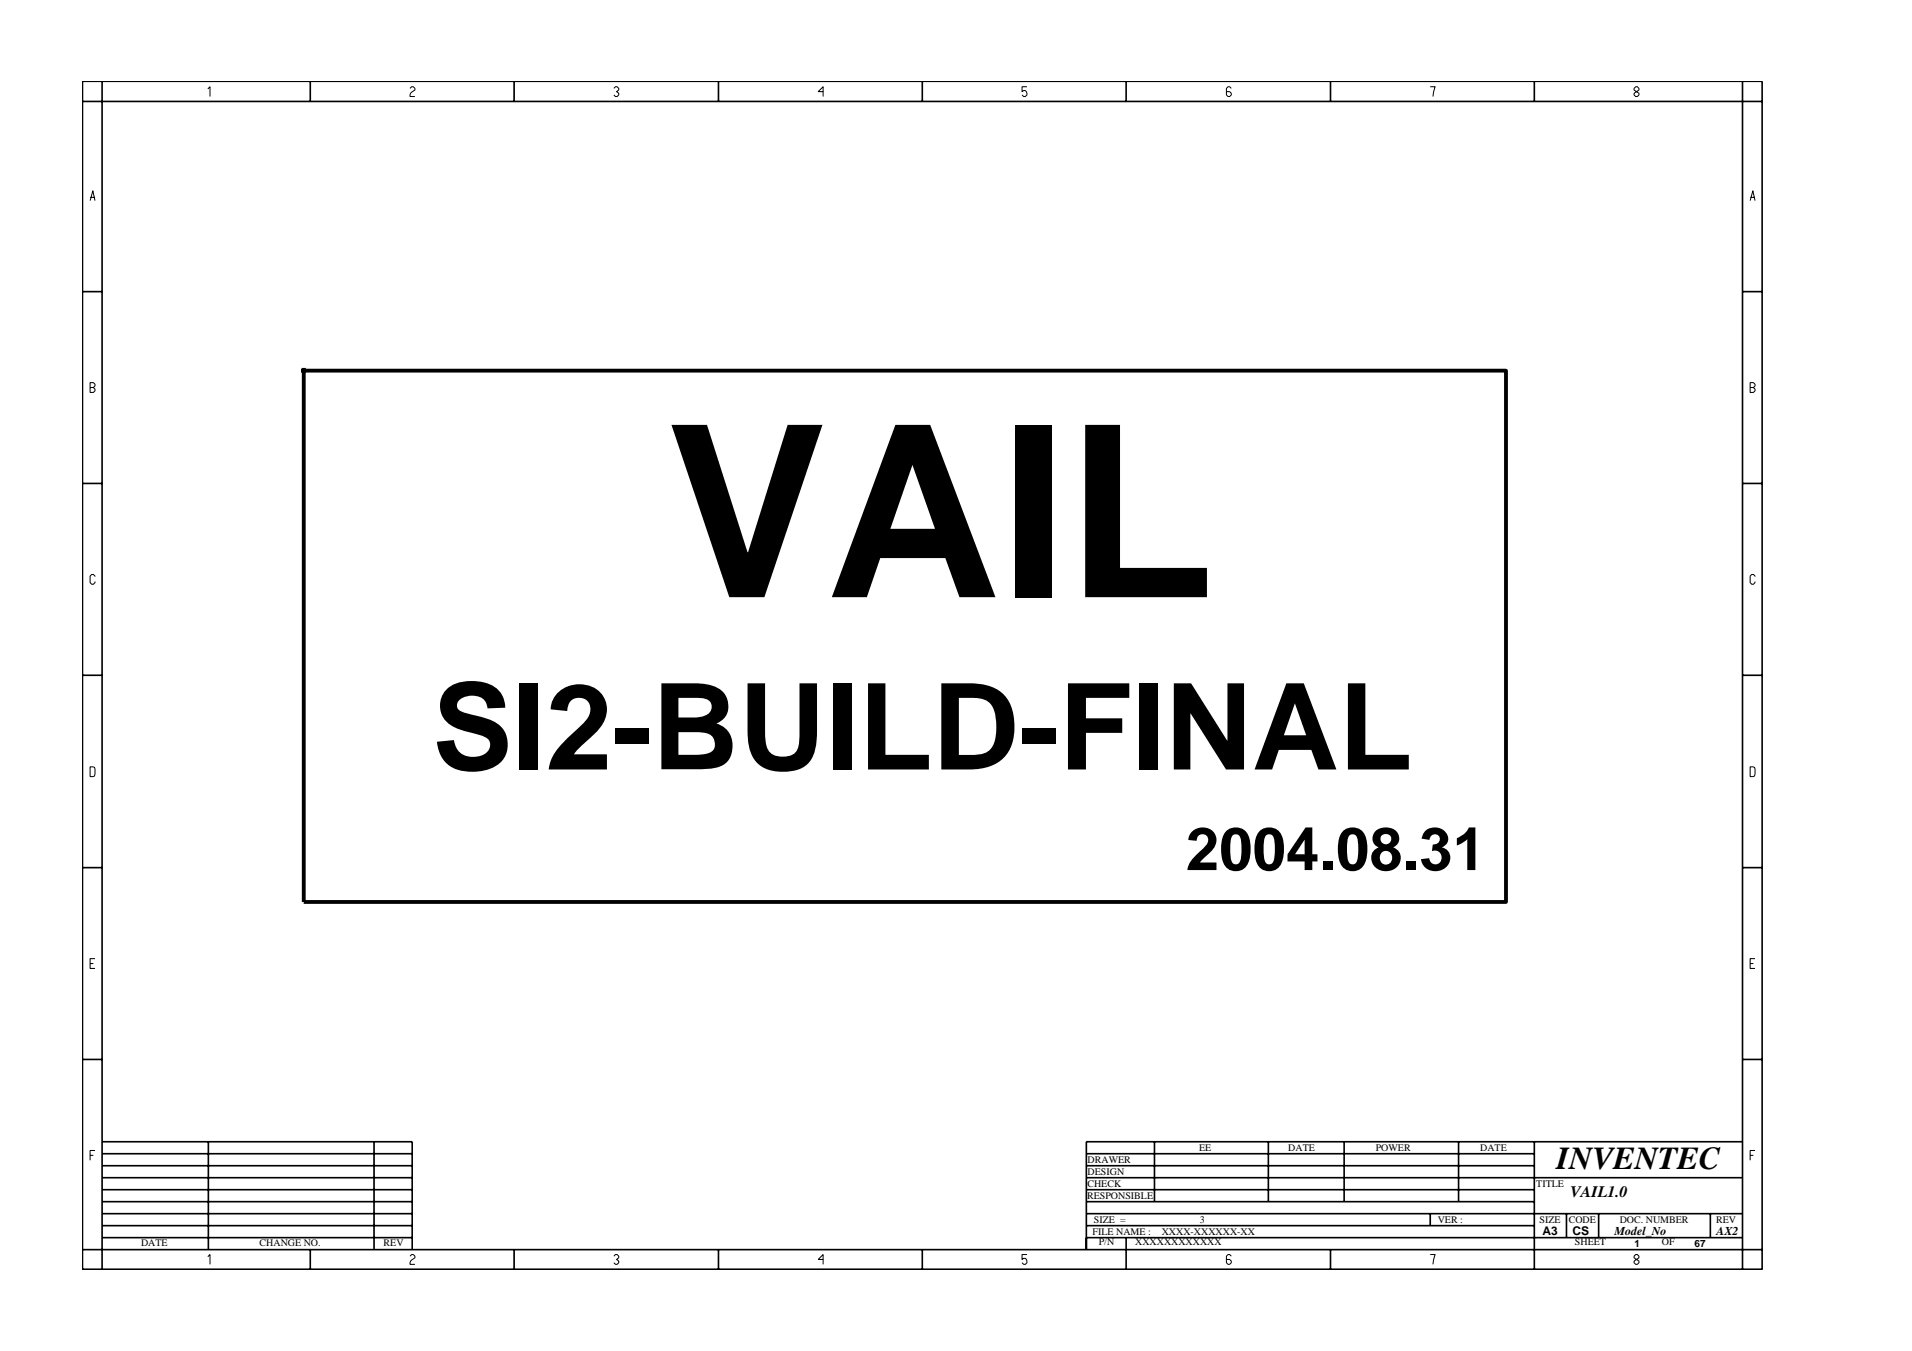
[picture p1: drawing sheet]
<svg xmlns="http://www.w3.org/2000/svg" width="297mm" height="210mm" viewBox="0 0 297 210" stroke-linecap="round" stroke-linejoin="round" font-family="sans-serif">
<g fill="none" stroke="#000" stroke-width=".25">
<path d="M12.8 12.6h261v184.6h-261zM12.8 15.8h261M15.9 12.6v184.6M48.2 12.6v3.2M79.9 12.6v3.2M111.6 12.6v3.2M143.3 12.6v3.2M174.9 12.6v3.2M206.7 12.6v3.2M238.4 12.6v3.2M270.7 12.6v184.6M12.8 45.3h3.1"/>
<path d="M270.7 45.3h3.1M12.8 75.1h3.1M270.7 75.1h3.1M12.8 104.9h3.1M270.7 104.9h3.1M12.8 134.8h3.1M270.7 134.8h3.1M12.8 164.6h3.1M15.9 177.4h48.1v16.8M15.9 179.3h48.1M32.4 177.4v16.8M58.1 177.4v16.8"/>
<path d="M168.8 179.3h69.6M179.4 177.4v9.3M197 177.4v9.3M208.8 177.4v9.3M226.6 177.4v9.3M238.4 177.4v19.8M270.7 164.6h3.1M270.7 177.4h-101.9v16.8M12.8 194.2h261M15.9 192.3h48.1M15.9 181.1h48.1M15.9 183h48.1"/>
<path d="M15.9 184.8h48.1M15.9 186.7h48.1M15.9 188.6h48.1M15.9 190.4h48.1M48.2 194.2v3M79.9 194.2v3M111.6 194.2v3M143.3 194.2v3M168.8 192.3h101.9M168.8 181.1h69.6M168.8 183h101.9M168.8 184.8h69.6"/>
<path d="M168.8 186.7h69.6M168.8 188.6h101.9M168.8 190.4h69.6M174.9 192.3v4.9M206.7 194.2v3M222.2 188.6v1.8M243.4 188.6v3.7M248.4 188.6v3.7M265.7 188.6v3.7"/>
</g>
<path d="M47.2 57.2v82.9h186.8v-82.5h-187.2" fill="none" stroke="#000" stroke-width=".59"/>
<g fill="none" stroke="#000" stroke-width=".16">
<path d="M32.3 13.8l.3-.3v1.5M63.7 13.7l.3-.2h.2l.3 .2v.3l-.5 .3-.3 .4v.3h.8M95.4 13.7l.2-.2h.3l.2 .2v.3l-.3 .2 .3 .3v.2l-.2 .3h-.3l-.2-.3M127.9 14.2h-.8l.8-.7v1.5M159.5 13.5h-.7v.7l.2-.1a.5 .5 0 0 1 .5 .6l-.2 .3h-.3l-.2-.3M191.3 13.7l-.3-.2h-.2l-.3 .2v1l.3 .3h.2l.3-.3v-.2l-.3-.3h-.5M222.2 13.5h.8l-.4 1.5M253.9 13.7l.2-.2h.3l.2 .2v.3l-.7 .5v.2l.2 .3h.3l.2-.3v-.2l-.7-.5zM14 31.2l.4-1.6 .4 1.6M14.1 30.7h.6M271.9 31.2l.4-1.6 .4 1.6M272 30.7h.6"/>
<path d="M14 59.5h.5l.3 .2v.3l-.3 .2 .3 .3v.2l-.3 .3h-.5zM14 60.2h.5M271.9 60.2h.5l.3-.2v-.3l-.3-.2h-.5v1.5h.5l.3-.3v-.2l-.3-.3M14.8 89.6l-.3-.3h-.2l-.3 .2v1l.3 .3h.2l.3-.3v-.1M272.7 89.6l-.3-.3h-.3l-.2 .2v1l.2 .3h.3l.3-.3v-.1M14 119.1l.7 .1 .1 .3-.1 1.1-.7 .1zM271.9 119.1l.7 .1 .1 .3-.1 1.1-.7 .1zM14 149.7h.5M14.8 148.9h-.8v1.6h.8M271.9 149.7h.5M272.7 148.9h-.8v1.6h.8M14 179.5h.5"/>
<path d="M14.8 178.7h-.8v1.6M271.9 179.5h.5M272.7 178.7h-.8v1.6M32.3 195.3l.3-.4v1.5M63.7 195.2l.3-.3h.2l.3 .3v.2l-.7 .5-.1 .3v.2h.8M95.4 195.2l.2-.3h.3l.2 .3v.2l-.3 .3 .3 .2v.3l-.2 .2h-.3l-.2-.2M127.9 195.7h-.8l.8-.8v1.5M159.5 194.9h-.7v.8l.2-.2a.5 .5 0 0 1 .5 .7l-.2 .2h-.3l-.2-.2M191.3 195.2l-.3-.3h-.2l-.3 .3v1l.3 .2h.2l.3-.2v-.3l-.3-.2h-.5M222.2 194.9h.8l-.4 1.5M254.1 194.9l-.2 .3v.2l.7 .5v.3l-.2 .2h-.3l-.2-.2v-.3l.7-.5v-.2l-.2-.3z"/>
</g>
<text font-size="37.3" x="103.6" y="92.8">VAIL</text>
<text font-size="18.6" x="67.1" y="119.6">SI2-BUILD-FINAL</text>
<text font-size="9.3" x="184.2" y="135.2">2004.08.31</text>
<text font-size="5" x="241.8" y="181.6">INVENTEC</text>
<text font-size="2.5" x="244" y="185.9">VAIL1.0</text>
<g font-size="1.9">
<text x="239.6" y="191.9">A3</text>
<text x="244.3" y="192">CS</text>
<text x="250.8" y="191.9">Model_No</text>
<text x="266.6" y="191.9">AX2</text>
</g>
<g font-size="1.6">
<text x="186.3" y="178.9">EE</text>
<text x="200.1" y="178.9">DATE</text>
<text x="213.7" y="178.9">POWER</text>
<text x="229.9" y="178.9">DATE</text>
<text x="168.9" y="184.4">CHECK</text>
<text x="169" y="180.7">DRAWER</text>
<text x="169" y="182.6">DESIGN</text>
<text x="238.7" y="184.4">TITLE</text>
<text x="168.9" y="186.3">RESPONSIBLE</text>
<text x="169.7" y="191.9">FILE NAME :</text>
<text x="169.9" y="190">SIZE =</text>
<text x="180.5" y="191.9">XXXX-XXXXXX-XX</text>
<text x="186.4" y="190">3</text>
<text x="223.4" y="190">VER :</text>
<text x="239.2" y="190">SIZE</text>
<text x="243.7" y="190">CODE</text>
<text x="251.6" y="190">DOC. NUMBER</text>
<text x="266.6" y="190">REV</text>
<text x="21.9" y="193.6">DATE</text>
<text x="40.3" y="193.6">CHANGE NO.</text>
<text x="59.6" y="193.6">REV</text>
<text x="170.7" y="193.5">P/N</text>
<text x="176.3" y="193.5">XXXXXXXXXXXX</text>
<text x="244.7" y="193.5">SHEET</text>
<text x="253.9" y="193.7">1</text>
<text x="258.2" y="193.5">OF</text>
<text x="263.3" y="193.7">67</text>
</g>
</svg>
